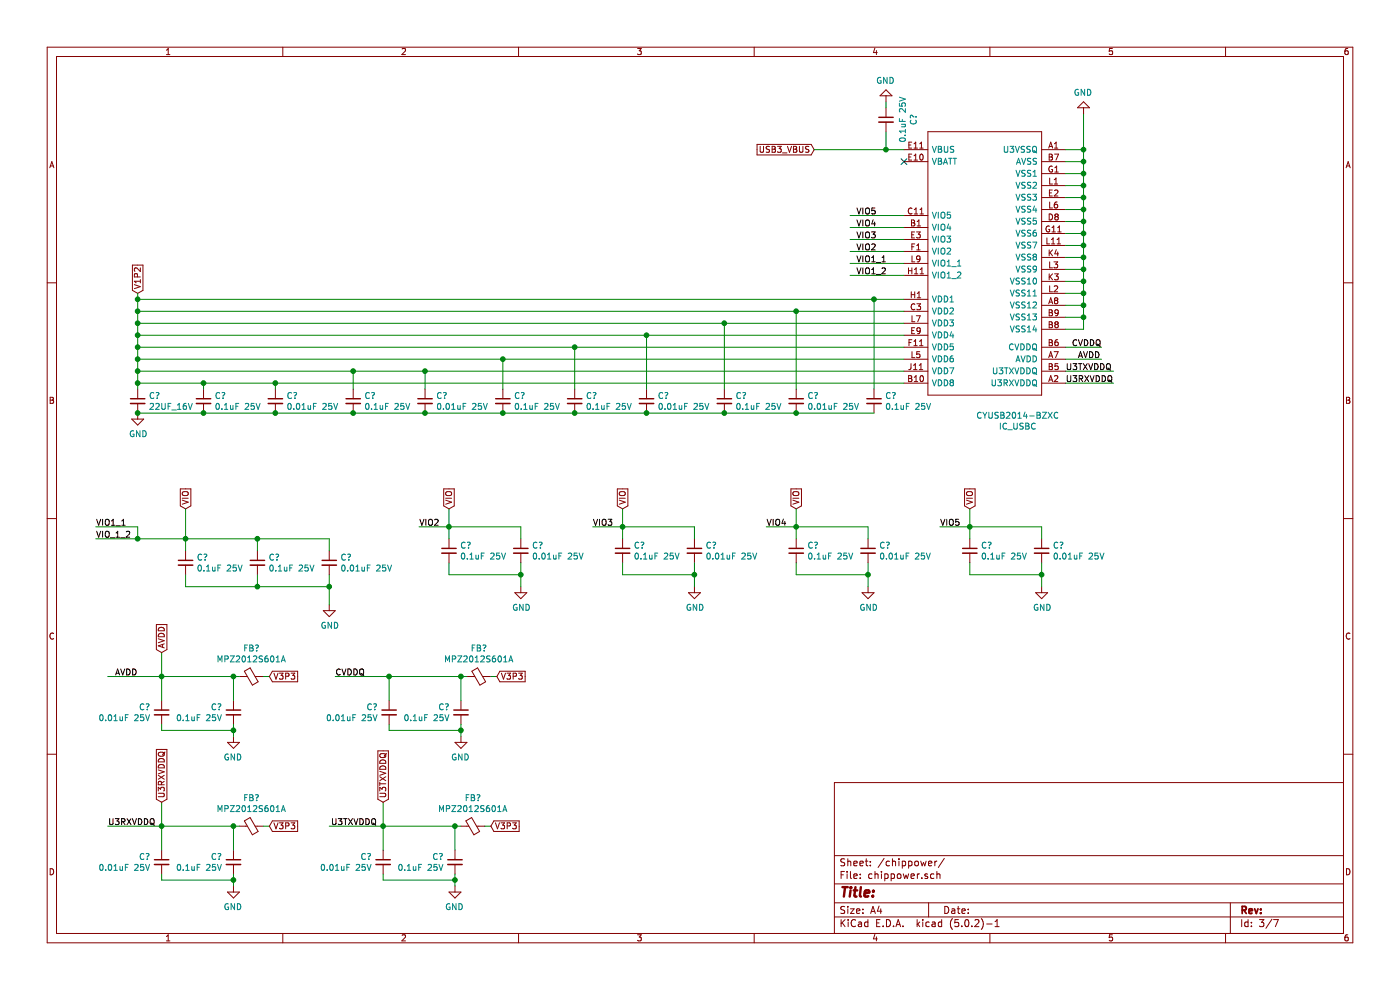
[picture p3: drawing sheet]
EESchema Schematic File Version 4
LIBS:fx3kicad-cache
EELAYER 26 0
EELAYER END
$Descr A4 11693 8268
encoding utf-8
Sheet 3 7
Title ""
Date ""
Rev ""
Comp ""
Comment1 ""
Comment2 ""
Comment3 ""
Comment4 ""
$EndDescr
Text GLabel 1150 2450 1    50   Input ~ 0
V1P2
$Comp
L OLIMEX_Power:GND #PWR?
U 1 1
P 1150 3450
F 0 "#PWR?" H 1150 3200 50  0001 C CNN
F 1 "GND" H 1155 3277 50  0000 C CNN
F 2 "" H 1150 3450 60  0000 C CNN
F 3 "" H 1150 3450 60  0000 C CNN
	1    1150 3450
	1    0    0    -1  
$EndComp
$Comp
L Device:C_Small C?
U 1 1
P 1150 3350
F 0 "C?" H 1242 3396 50  0000 L CNN
F 1 "22UF_16V" H 1242 3305 50  0000 L CNN
F 2 "" H 1150 3350 50  0001 C CNN
F 3 "~" H 1150 3350 50  0001 C CNN
	1    1150 3350
	1    0    0    -1  
$EndComp
$Comp
L Device:C_Small C?
U 1 1
P 1700 3350
F 0 "C?" H 1792 3396 50  0000 L CNN
F 1 "0.1uF 25V" H 1792 3305 50  0000 L CNN
F 2 "" H 1700 3350 50  0001 C CNN
F 3 "~" H 1700 3350 50  0001 C CNN
	1    1700 3350
	1    0    0    -1  
$EndComp
Wire Wire Line
	1700 3450 1150 3450
Connection ~ 1150 3450
Wire Wire Line
	1700 3250 1700 3200
Connection ~ 1700 3200
Wire Wire Line
	1700 3200 1150 3200
$Comp
L Device:C_Small C?
U 1 1
P 2300 3350
F 0 "C?" H 2392 3396 50  0000 L CNN
F 1 "0.01uF 25V" H 2392 3305 50  0000 L CNN
F 2 "" H 2300 3350 50  0001 C CNN
F 3 "~" H 2300 3350 50  0001 C CNN
	1    2300 3350
	1    0    0    -1  
$EndComp
Connection ~ 1700 3450
Wire Wire Line
	2300 3250 2300 3200
Wire Wire Line
	2300 3200 1700 3200
$Comp
L Device:C_Small C?
U 1 1
P 2950 3350
F 0 "C?" H 3042 3396 50  0000 L CNN
F 1 "0.1uF 25V" H 3042 3305 50  0000 L CNN
F 2 "" H 2950 3350 50  0001 C CNN
F 3 "~" H 2950 3350 50  0001 C CNN
	1    2950 3350
	1    0    0    -1  
$EndComp
Wire Wire Line
	2950 3250 2950 3100
$Comp
L Device:C_Small C?
U 1 1
P 3550 3350
F 0 "C?" H 3642 3396 50  0000 L CNN
F 1 "0.01uF 25V" H 3642 3305 50  0000 L CNN
F 2 "" H 3550 3350 50  0001 C CNN
F 3 "~" H 3550 3350 50  0001 C CNN
	1    3550 3350
	1    0    0    -1  
$EndComp
Wire Wire Line
	3550 3250 3550 3100
Connection ~ 2950 3100
Wire Wire Line
	2950 3100 1150 3100
Wire Wire Line
	3550 3100 2950 3100
$Comp
L Device:C_Small C?
U 1 1
P 4200 3350
F 0 "C?" H 4292 3396 50  0000 L CNN
F 1 "0.1uF 25V" H 4292 3305 50  0000 L CNN
F 2 "" H 4200 3350 50  0001 C CNN
F 3 "~" H 4200 3350 50  0001 C CNN
	1    4200 3350
	1    0    0    -1  
$EndComp
$Comp
L Device:C_Small C?
U 1 1
P 5400 3350
F 0 "C?" H 5492 3396 50  0000 L CNN
F 1 "0.01uF 25V" H 5492 3305 50  0000 L CNN
F 2 "" H 5400 3350 50  0001 C CNN
F 3 "~" H 5400 3350 50  0001 C CNN
	1    5400 3350
	1    0    0    -1  
$EndComp
Wire Wire Line
	4200 3250 4200 3000
Connection ~ 4200 3000
Wire Wire Line
	4200 3000 1150 3000
$Comp
L Device:C_Small C?
U 1 1
P 4800 3350
F 0 "C?" H 4892 3396 50  0000 L CNN
F 1 "0.1uF 25V" H 4892 3305 50  0000 L CNN
F 2 "" H 4800 3350 50  0001 C CNN
F 3 "~" H 4800 3350 50  0001 C CNN
	1    4800 3350
	1    0    0    -1  
$EndComp
Wire Wire Line
	4800 3250 4800 2900
Connection ~ 4800 2900
Wire Wire Line
	4800 2900 1150 2900
Wire Wire Line
	5400 3250 5400 2800
Connection ~ 5400 2800
Wire Wire Line
	5400 2800 1150 2800
$Comp
L Device:C_Small C?
U 1 1
P 6050 3350
F 0 "C?" H 6142 3396 50  0000 L CNN
F 1 "0.1uF 25V" H 6142 3305 50  0000 L CNN
F 2 "" H 6050 3350 50  0001 C CNN
F 3 "~" H 6050 3350 50  0001 C CNN
	1    6050 3350
	1    0    0    -1  
$EndComp
Wire Wire Line
	6050 3250 6050 2700
Connection ~ 6050 2700
Wire Wire Line
	6050 2700 1150 2700
$Comp
L Device:C_Small C?
U 1 1
P 6650 3350
F 0 "C?" H 6742 3396 50  0000 L CNN
F 1 "0.01uF 25V" H 6742 3305 50  0000 L CNN
F 2 "" H 6650 3350 50  0001 C CNN
F 3 "~" H 6650 3350 50  0001 C CNN
	1    6650 3350
	1    0    0    -1  
$EndComp
Wire Wire Line
	6650 3250 6650 2600
Connection ~ 6650 2600
Wire Wire Line
	6650 2600 1150 2600
$Comp
L Device:C_Small C?
U 1 1
P 7300 3350
F 0 "C?" H 7392 3396 50  0000 L CNN
F 1 "0.1uF 25V" H 7392 3305 50  0000 L CNN
F 2 "" H 7300 3350 50  0001 C CNN
F 3 "~" H 7300 3350 50  0001 C CNN
	1    7300 3350
	1    0    0    -1  
$EndComp
Wire Wire Line
	7300 3250 7300 2500
Connection ~ 7300 2500
Wire Wire Line
	7300 2500 1150 2500
Wire Wire Line
	7300 3450 6650 3450
Wire Wire Line
	6050 3450 6650 3450
Connection ~ 6650 3450
Wire Wire Line
	2950 3450 3550 3450
Connection ~ 2950 3450
Wire Wire Line
	4200 3450 3550 3450
Connection ~ 3550 3450
Wire Wire Line
	4200 3450 4800 3450
Connection ~ 4200 3450
Wire Wire Line
	4800 3450 5400 3450
Connection ~ 4800 3450
Wire Wire Line
	5400 3450 6050 3450
Connection ~ 5400 3450
Connection ~ 6050 3450
$Comp
L OLIMEX_Power:GND #PWR?
U 1 1
P 4350 4900
F 0 "#PWR?" H 4350 4650 50  0001 C CNN
F 1 "GND" H 4355 4727 50  0000 C CNN
F 2 "" H 4350 4900 60  0000 C CNN
F 3 "" H 4350 4900 60  0000 C CNN
	1    4350 4900
	1    0    0    -1  
$EndComp
$Comp
L Device:C_Small C?
U 1 1
P 3750 4600
F 0 "C?" H 3842 4646 50  0000 L CNN
F 1 "0.1uF 25V" H 3842 4555 50  0000 L CNN
F 2 "" H 3750 4600 50  0001 C CNN
F 3 "~" H 3750 4600 50  0001 C CNN
	1    3750 4600
	1    0    0    -1  
$EndComp
$Comp
L Device:C_Small C?
U 1 1
P 4350 4600
F 0 "C?" H 4442 4646 50  0000 L CNN
F 1 "0.01uF 25V" H 4442 4555 50  0000 L CNN
F 2 "" H 4350 4600 50  0001 C CNN
F 3 "~" H 4350 4600 50  0001 C CNN
	1    4350 4600
	1    0    0    -1  
$EndComp
Text GLabel 3750 4250 1    50   Input ~ 0
VIO
Wire Wire Line
	4350 4500 4350 4400
Connection ~ 2300 3450
Wire Wire Line
	2300 3450 1700 3450
$Comp
L Device:Ferrite_Bead_Small FB?
U 1 1
P 4000 5650
F 0 "FB?" V 3763 5650 50  0000 C CNN
F 1 "MPZ2012S601A" V 3854 5650 50  0000 C CNN
F 2 "" V 3930 5650 50  0001 C CNN
F 3 "~" H 4000 5650 50  0001 C CNN
	1    4000 5650
	0    -1   1    0   
$EndComp
Wire Wire Line
	4150 5650 4100 5650
$Comp
L OLIMEX_Power:GND #PWR?
U 1 1
P 3850 6150
F 0 "#PWR?" H 3850 5900 50  0001 C CNN
F 1 "GND" H 3855 5977 50  0000 C CNN
F 2 "" H 3850 6150 60  0000 C CNN
F 3 "" H 3850 6150 60  0000 C CNN
	1    3850 6150
	-1   0    0    -1  
$EndComp
$Comp
L Device:C_Small C?
U 1 1
P 3850 5950
F 0 "C?" H 3942 5996 50  0000 L CNN
F 1 "0.1uF 25V" H 3942 5905 50  0000 L CNN
F 2 "" H 3850 5950 50  0001 C CNN
F 3 "~" H 3850 5950 50  0001 C CNN
	1    3850 5950
	-1   0    0    -1  
$EndComp
$Comp
L Device:C_Small C?
U 1 1
P 3250 5950
F 0 "C?" H 3342 5996 50  0000 L CNN
F 1 "0.01uF 25V" H 3342 5905 50  0000 L CNN
F 2 "" H 3250 5950 50  0001 C CNN
F 3 "~" H 3250 5950 50  0001 C CNN
	1    3250 5950
	-1   0    0    -1  
$EndComp
Wire Wire Line
	3850 5650 3250 5650
Text GLabel 4150 5650 2    50   Input ~ 0
V3P3
Wire Wire Line
	3250 5850 3250 5650
Wire Wire Line
	3850 5850 3850 5650
Connection ~ 3250 5650
$Comp
L SamacSys_Parts:CYUSB2014-BZXC IC_USB?
U 3 1
P 9350 3300
AR Path="/5CBDA9D8" Ref="IC_USB?"  Part="3" 
AR Path="/5CB4AB83/5CBDA9D8" Ref="IC_USB"  Part="3" 
F 0 "IC_USB" H 10200 3565 50  0000 C CNN
F 1 "CYUSB2014-BZXC" H 10200 3474 50  0000 C CNN
F 2 "BGA121C80P11X11_1000X1000X120" H 10900 3400 50  0001 L CNN
F 3 "https://www.cypress.com/file/140296/download" H 10900 3300 50  0001 L CNN
F 4 "Cypress, CYUSB2014-BZXC" H 10900 3200 50  0001 L CNN "Description"
F 5 "1.2" H 10900 3100 50  0001 L CNN "Height"
F 6 "727-CYUSB2014-BZXC" H 10900 3000 50  0001 L CNN "Mouser Part Number"
F 7 "https://www.mouser.com/Search/Refine.aspx?Keyword=727-CYUSB2014-BZXC" H 10900 2900 50  0001 L CNN "Mouser Price/Stock"
F 8 "Cypress Semiconductor" H 10900 2800 50  0001 L CNN "Manufacturer_Name"
F 9 "CYUSB2014-BZXC" H 10900 2700 50  0001 L CNN "Manufacturer_Part_Number"
	3    9350 3300
	-1   0    0    1   
$EndComp
Connection ~ 1150 3100
Connection ~ 1150 3200
Wire Wire Line
	1150 3200 1150 3100
Wire Wire Line
	1150 3250 1150 3200
Wire Wire Line
	1150 3100 1150 3000
Connection ~ 1150 3000
Connection ~ 1150 2900
Wire Wire Line
	1150 3000 1150 2900
Wire Wire Line
	1150 2900 1150 2800
Connection ~ 1150 2800
Connection ~ 1150 2700
Wire Wire Line
	1150 2800 1150 2700
Wire Wire Line
	1150 2700 1150 2600
Connection ~ 1150 2600
Wire Wire Line
	2300 3450 2950 3450
Connection ~ 3550 3100
Connection ~ 2300 3200
Wire Wire Line
	1150 2600 1150 2500
Wire Wire Line
	1150 2500 1150 2450
Connection ~ 1150 2500
Wire Wire Line
	7300 2500 7550 2500
Wire Wire Line
	6650 2600 7550 2600
Wire Wire Line
	6050 2700 7550 2700
Wire Wire Line
	5400 2800 7550 2800
Wire Wire Line
	4800 2900 7550 2900
Wire Wire Line
	4200 3000 7550 3000
Wire Wire Line
	3550 3100 7550 3100
Wire Wire Line
	2300 3200 7550 3200
Wire Wire Line
	7550 1800 7100 1800
Wire Wire Line
	7550 1900 7100 1900
Wire Wire Line
	7550 2000 7100 2000
Wire Wire Line
	7550 2100 7100 2100
Wire Wire Line
	7550 2200 7100 2200
Wire Wire Line
	7550 2300 7100 2300
Text Label 7150 1800 0    50   ~ 0
VIO5
Text Label 7150 1900 0    50   ~ 0
VIO4
Text Label 7150 2000 0    50   ~ 0
VIO3
Text Label 7150 2100 0    50   ~ 0
VIO2
Text Label 7150 2200 0    50   ~ 0
VIO1_1
Text Label 7150 2300 0    50   ~ 0
VIO1_2
Wire Wire Line
	3500 4400 3750 4400
Text Label 3500 4400 0    50   ~ 0
VIO2
NoConn ~ 7550 1350
Wire Wire Line
	8900 2750 9050 2750
Wire Wire Line
	9050 2750 9050 2650
Wire Wire Line
	8900 2650 9050 2650
Connection ~ 9050 2650
Wire Wire Line
	9050 2650 9050 2550
Wire Wire Line
	8900 2550 9050 2550
Connection ~ 9050 2550
Wire Wire Line
	9050 2550 9050 2450
Wire Wire Line
	8900 2450 9050 2450
Connection ~ 9050 2450
Wire Wire Line
	9050 2450 9050 2350
Wire Wire Line
	8900 1250 9050 1250
Connection ~ 9050 1250
Wire Wire Line
	9050 1250 9050 950 
Wire Wire Line
	8900 1350 9050 1350
Connection ~ 9050 1350
Wire Wire Line
	9050 1350 9050 1250
Wire Wire Line
	8900 1450 9050 1450
Connection ~ 9050 1450
Wire Wire Line
	9050 1450 9050 1350
Wire Wire Line
	8900 1550 9050 1550
Connection ~ 9050 1550
Wire Wire Line
	9050 1550 9050 1450
Wire Wire Line
	8900 2350 9050 2350
Connection ~ 9050 2350
Wire Wire Line
	8900 2250 9050 2250
Wire Wire Line
	9050 1550 9050 1650
Connection ~ 9050 2250
Wire Wire Line
	9050 2250 9050 2350
Wire Wire Line
	8900 2150 9050 2150
Connection ~ 9050 2150
Wire Wire Line
	9050 2150 9050 2250
Wire Wire Line
	8900 1650 9050 1650
Connection ~ 9050 1650
Wire Wire Line
	9050 1650 9050 1750
Wire Wire Line
	8900 1750 9050 1750
Connection ~ 9050 1750
Wire Wire Line
	9050 1750 9050 1850
Wire Wire Line
	8900 2050 9050 2050
Connection ~ 9050 2050
Wire Wire Line
	9050 2050 9050 2150
Wire Wire Line
	8900 1950 9050 1950
Connection ~ 9050 1950
Wire Wire Line
	9050 1950 9050 2050
Wire Wire Line
	8900 1850 9050 1850
Connection ~ 9050 1850
Wire Wire Line
	9050 1850 9050 1950
$Comp
L OLIMEX_Power:GND #PWR?
U 1 1
P 9050 950
F 0 "#PWR?" H 9050 700 50  0001 C CNN
F 1 "GND" H 9055 777 50  0000 C CNN
F 2 "" H 9050 950 60  0000 C CNN
F 3 "" H 9050 950 60  0000 C CNN
	1    9050 950 
	-1   0    0    1   
$EndComp
Wire Wire Line
	3250 5650 2800 5650
Text Label 3050 5650 2    50   ~ 0
CVDDQ
Wire Wire Line
	8900 2900 9200 2900
Text Label 8950 2900 0    50   ~ 0
CVDDQ
Wire Wire Line
	8900 3000 9200 3000
Text Label 9000 3000 0    50   ~ 0
AVDD
Text Label 8900 3200 0    50   ~ 0
U3RXVDDQ
Wire Wire Line
	8900 3200 9300 3200
Text Label 8900 3100 0    50   ~ 0
U3TXVDDQ
Wire Wire Line
	8900 3100 9300 3100
Text Label 800  4400 0    50   ~ 0
VIO1_1
Text Label 800  4500 0    50   ~ 0
VIO_1_2
Wire Wire Line
	800  4400 1150 4400
Wire Wire Line
	800  4500 1150 4500
Wire Wire Line
	1150 4400 1150 4500
Text GLabel 1550 4250 1    50   Input ~ 0
VIO
$Comp
L Device:C_Small C?
U 1 1
P 1550 4700
F 0 "C?" H 1642 4746 50  0000 L CNN
F 1 "0.1uF 25V" H 1642 4655 50  0000 L CNN
F 2 "" H 1550 4700 50  0001 C CNN
F 3 "~" H 1550 4700 50  0001 C CNN
	1    1550 4700
	1    0    0    -1  
$EndComp
$Comp
L OLIMEX_Power:GND #PWR?
U 1 1
P 2750 5050
F 0 "#PWR?" H 2750 4800 50  0001 C CNN
F 1 "GND" H 2755 4877 50  0000 C CNN
F 2 "" H 2750 5050 60  0000 C CNN
F 3 "" H 2750 5050 60  0000 C CNN
	1    2750 5050
	1    0    0    -1  
$EndComp
Text GLabel 6800 1250 0    50   Input ~ 0
USB3_VBUS
$Comp
L Device:C_Small C?
U 1 1
P 7400 1000
F 0 "C?" V 7629 1000 50  0000 C CNN
F 1 "0.1uF 25V" V 7538 1000 50  0000 C CNN
F 2 "" H 7400 1000 50  0001 C CNN
F 3 "~" H 7400 1000 50  0001 C CNN
	1    7400 1000
	1    0    0    -1  
$EndComp
$Comp
L OLIMEX_Power:GND #PWR?
U 1 1
P 7400 850
F 0 "#PWR?" H 7400 600 50  0001 C CNN
F 1 "GND" H 7405 677 50  0000 C CNN
F 2 "" H 7400 850 60  0000 C CNN
F 3 "" H 7400 850 60  0000 C CNN
	1    7400 850 
	-1   0    0    1   
$EndComp
Wire Wire Line
	7400 900  7400 850 
Wire Wire Line
	7400 1100 7400 1250
Connection ~ 7400 1250
Wire Wire Line
	7400 1250 7550 1250
Wire Wire Line
	6800 1250 7400 1250
$Comp
L Device:C_Small C?
U 1 1
P 2750 4700
F 0 "C?" H 2842 4746 50  0000 L CNN
F 1 "0.01uF 25V" H 2842 4655 50  0000 L CNN
F 2 "" H 2750 4700 50  0001 C CNN
F 3 "~" H 2750 4700 50  0001 C CNN
	1    2750 4700
	1    0    0    -1  
$EndComp
$Comp
L Device:C_Small C?
U 1 1
P 2150 4700
F 0 "C?" H 2242 4746 50  0000 L CNN
F 1 "0.1uF 25V" H 2242 4655 50  0000 L CNN
F 2 "" H 2150 4700 50  0001 C CNN
F 3 "~" H 2150 4700 50  0001 C CNN
	1    2150 4700
	1    0    0    -1  
$EndComp
Wire Wire Line
	1150 4500 1550 4500
Wire Wire Line
	2750 4500 2750 4600
Connection ~ 1150 4500
Wire Wire Line
	2150 4500 2150 4600
Connection ~ 2150 4500
Wire Wire Line
	2150 4500 2750 4500
Wire Wire Line
	1550 4250 1550 4500
Connection ~ 1550 4500
Wire Wire Line
	1550 4500 2150 4500
Wire Wire Line
	1550 4600 1550 4500
Wire Wire Line
	1550 4800 1550 4900
Wire Wire Line
	1550 4900 2150 4900
Wire Wire Line
	2750 4900 2750 5050
Wire Wire Line
	2750 4800 2750 4900
Connection ~ 2750 4900
Wire Wire Line
	2150 4800 2150 4900
Connection ~ 2150 4900
Wire Wire Line
	2150 4900 2750 4900
Wire Wire Line
	3750 4500 3750 4400
Wire Wire Line
	3750 4400 4350 4400
Connection ~ 3750 4400
Wire Wire Line
	3750 4400 3750 4250
Wire Wire Line
	3750 4700 3750 4800
Wire Wire Line
	4350 4700 4350 4800
Wire Wire Line
	4350 4800 4350 4900
Connection ~ 4350 4800
Wire Wire Line
	3750 4800 4350 4800
$Comp
L OLIMEX_Power:GND #PWR?
U 1 1
P 5800 4900
F 0 "#PWR?" H 5800 4650 50  0001 C CNN
F 1 "GND" H 5805 4727 50  0000 C CNN
F 2 "" H 5800 4900 60  0000 C CNN
F 3 "" H 5800 4900 60  0000 C CNN
	1    5800 4900
	1    0    0    -1  
$EndComp
$Comp
L Device:C_Small C?
U 1 1
P 5200 4600
F 0 "C?" H 5292 4646 50  0000 L CNN
F 1 "0.1uF 25V" H 5292 4555 50  0000 L CNN
F 2 "" H 5200 4600 50  0001 C CNN
F 3 "~" H 5200 4600 50  0001 C CNN
	1    5200 4600
	1    0    0    -1  
$EndComp
$Comp
L Device:C_Small C?
U 1 1
P 5800 4600
F 0 "C?" H 5892 4646 50  0000 L CNN
F 1 "0.01uF 25V" H 5892 4555 50  0000 L CNN
F 2 "" H 5800 4600 50  0001 C CNN
F 3 "~" H 5800 4600 50  0001 C CNN
	1    5800 4600
	1    0    0    -1  
$EndComp
Text GLabel 5200 4250 1    50   Input ~ 0
VIO
Wire Wire Line
	5800 4500 5800 4400
Wire Wire Line
	4950 4400 5200 4400
Text Label 4950 4400 0    50   ~ 0
VIO3
Wire Wire Line
	5200 4500 5200 4400
Wire Wire Line
	5200 4400 5800 4400
Connection ~ 5200 4400
Wire Wire Line
	5200 4400 5200 4250
Wire Wire Line
	5200 4700 5200 4800
Wire Wire Line
	5800 4700 5800 4800
Wire Wire Line
	5800 4800 5800 4900
Connection ~ 5800 4800
Wire Wire Line
	5200 4800 5800 4800
$Comp
L OLIMEX_Power:GND #PWR?
U 1 1
P 7250 4900
F 0 "#PWR?" H 7250 4650 50  0001 C CNN
F 1 "GND" H 7255 4727 50  0000 C CNN
F 2 "" H 7250 4900 60  0000 C CNN
F 3 "" H 7250 4900 60  0000 C CNN
	1    7250 4900
	1    0    0    -1  
$EndComp
$Comp
L Device:C_Small C?
U 1 1
P 6650 4600
F 0 "C?" H 6742 4646 50  0000 L CNN
F 1 "0.1uF 25V" H 6742 4555 50  0000 L CNN
F 2 "" H 6650 4600 50  0001 C CNN
F 3 "~" H 6650 4600 50  0001 C CNN
	1    6650 4600
	1    0    0    -1  
$EndComp
$Comp
L Device:C_Small C?
U 1 1
P 7250 4600
F 0 "C?" H 7342 4646 50  0000 L CNN
F 1 "0.01uF 25V" H 7342 4555 50  0000 L CNN
F 2 "" H 7250 4600 50  0001 C CNN
F 3 "~" H 7250 4600 50  0001 C CNN
	1    7250 4600
	1    0    0    -1  
$EndComp
Text GLabel 6650 4250 1    50   Input ~ 0
VIO
Wire Wire Line
	7250 4500 7250 4400
Wire Wire Line
	6400 4400 6650 4400
Text Label 6400 4400 0    50   ~ 0
VIO4
Wire Wire Line
	6650 4500 6650 4400
Wire Wire Line
	6650 4400 7250 4400
Connection ~ 6650 4400
Wire Wire Line
	6650 4400 6650 4250
Wire Wire Line
	6650 4700 6650 4800
Wire Wire Line
	7250 4700 7250 4800
Wire Wire Line
	7250 4800 7250 4900
Wire Wire Line
	6650 4800 7250 4800
Connection ~ 7250 4800
$Comp
L OLIMEX_Power:GND #PWR?
U 1 1
P 8700 4900
F 0 "#PWR?" H 8700 4650 50  0001 C CNN
F 1 "GND" H 8705 4727 50  0000 C CNN
F 2 "" H 8700 4900 60  0000 C CNN
F 3 "" H 8700 4900 60  0000 C CNN
	1    8700 4900
	1    0    0    -1  
$EndComp
$Comp
L Device:C_Small C?
U 1 1
P 8100 4600
F 0 "C?" H 8192 4646 50  0000 L CNN
F 1 "0.1uF 25V" H 8192 4555 50  0000 L CNN
F 2 "" H 8100 4600 50  0001 C CNN
F 3 "~" H 8100 4600 50  0001 C CNN
	1    8100 4600
	1    0    0    -1  
$EndComp
$Comp
L Device:C_Small C?
U 1 1
P 8700 4600
F 0 "C?" H 8792 4646 50  0000 L CNN
F 1 "0.01uF 25V" H 8792 4555 50  0000 L CNN
F 2 "" H 8700 4600 50  0001 C CNN
F 3 "~" H 8700 4600 50  0001 C CNN
	1    8700 4600
	1    0    0    -1  
$EndComp
Text GLabel 8100 4250 1    50   Input ~ 0
VIO
Wire Wire Line
	8700 4500 8700 4400
Wire Wire Line
	7850 4400 8100 4400
Text Label 7850 4400 0    50   ~ 0
VIO5
Wire Wire Line
	8100 4500 8100 4400
Wire Wire Line
	8100 4400 8700 4400
Connection ~ 8100 4400
Wire Wire Line
	8100 4400 8100 4250
Wire Wire Line
	8100 4700 8100 4800
Wire Wire Line
	8700 4700 8700 4800
Wire Wire Line
	8700 4800 8700 4900
Wire Wire Line
	8100 4800 8700 4800
Connection ~ 8700 4800
Wire Wire Line
	3900 5650 3850 5650
Connection ~ 3850 5650
Wire Wire Line
	3850 6050 3850 6100
Wire Wire Line
	3250 6050 3250 6100
Wire Wire Line
	3850 6100 3850 6150
Connection ~ 3850 6100
Wire Wire Line
	3250 6100 3850 6100
$Comp
L Device:Ferrite_Bead_Small FB?
U 1 1
P 2100 5650
F 0 "FB?" V 1863 5650 50  0000 C CNN
F 1 "MPZ2012S601A" V 1954 5650 50  0000 C CNN
F 2 "" V 2030 5650 50  0001 C CNN
F 3 "~" H 2100 5650 50  0001 C CNN
	1    2100 5650
	0    -1   1    0   
$EndComp
Wire Wire Line
	2250 5650 2200 5650
$Comp
L OLIMEX_Power:GND #PWR?
U 1 1
P 1950 6150
F 0 "#PWR?" H 1950 5900 50  0001 C CNN
F 1 "GND" H 1955 5977 50  0000 C CNN
F 2 "" H 1950 6150 60  0000 C CNN
F 3 "" H 1950 6150 60  0000 C CNN
	1    1950 6150
	-1   0    0    -1  
$EndComp
$Comp
L Device:C_Small C?
U 1 1
P 1950 5950
F 0 "C?" H 2042 5996 50  0000 L CNN
F 1 "0.1uF 25V" H 2042 5905 50  0000 L CNN
F 2 "" H 1950 5950 50  0001 C CNN
F 3 "~" H 1950 5950 50  0001 C CNN
	1    1950 5950
	-1   0    0    -1  
$EndComp
$Comp
L Device:C_Small C?
U 1 1
P 1350 5950
F 0 "C?" H 1442 5996 50  0000 L CNN
F 1 "0.01uF 25V" H 1442 5905 50  0000 L CNN
F 2 "" H 1350 5950 50  0001 C CNN
F 3 "~" H 1350 5950 50  0001 C CNN
	1    1350 5950
	-1   0    0    -1  
$EndComp
Wire Wire Line
	1950 5650 1350 5650
Text GLabel 2250 5650 2    50   Input ~ 0
V3P3
Wire Wire Line
	1350 5850 1350 5650
Wire Wire Line
	1950 5850 1950 5650
Connection ~ 1350 5650
Wire Wire Line
	1350 5650 900  5650
Text Label 1150 5650 2    50   ~ 0
AVDD
Wire Wire Line
	2000 5650 1950 5650
Connection ~ 1950 5650
Wire Wire Line
	1950 6050 1950 6100
Wire Wire Line
	1350 6050 1350 6100
Wire Wire Line
	1950 6100 1950 6150
Connection ~ 1950 6100
Wire Wire Line
	1350 6100 1950 6100
Wire Wire Line
	1350 5650 1350 5450
Text GLabel 1350 5450 1    50   Input ~ 0
AVDD
$Comp
L Device:Ferrite_Bead_Small FB?
U 1 1
P 3950 6900
F 0 "FB?" V 3713 6900 50  0000 C CNN
F 1 "MPZ2012S601A" V 3804 6900 50  0000 C CNN
F 2 "" V 3880 6900 50  0001 C CNN
F 3 "~" H 3950 6900 50  0001 C CNN
	1    3950 6900
	0    -1   1    0   
$EndComp
Wire Wire Line
	4100 6900 4050 6900
$Comp
L OLIMEX_Power:GND #PWR?
U 1 1
P 3800 7400
F 0 "#PWR?" H 3800 7150 50  0001 C CNN
F 1 "GND" H 3805 7227 50  0000 C CNN
F 2 "" H 3800 7400 60  0000 C CNN
F 3 "" H 3800 7400 60  0000 C CNN
	1    3800 7400
	-1   0    0    -1  
$EndComp
$Comp
L Device:C_Small C?
U 1 1
P 3800 7200
F 0 "C?" H 3892 7246 50  0000 L CNN
F 1 "0.1uF 25V" H 3892 7155 50  0000 L CNN
F 2 "" H 3800 7200 50  0001 C CNN
F 3 "~" H 3800 7200 50  0001 C CNN
	1    3800 7200
	-1   0    0    -1  
$EndComp
$Comp
L Device:C_Small C?
U 1 1
P 3200 7200
F 0 "C?" H 3292 7246 50  0000 L CNN
F 1 "0.01uF 25V" H 3292 7155 50  0000 L CNN
F 2 "" H 3200 7200 50  0001 C CNN
F 3 "~" H 3200 7200 50  0001 C CNN
	1    3200 7200
	-1   0    0    -1  
$EndComp
Wire Wire Line
	3800 6900 3200 6900
Text GLabel 4100 6900 2    50   Input ~ 0
V3P3
Wire Wire Line
	3200 7100 3200 6900
Wire Wire Line
	3800 7100 3800 6900
Connection ~ 3200 6900
Wire Wire Line
	3200 6900 2750 6900
Text Label 3150 6900 2    50   ~ 0
U3TXVDDQ
Wire Wire Line
	3850 6900 3800 6900
Connection ~ 3800 6900
Wire Wire Line
	3800 7300 3800 7350
Wire Wire Line
	3200 7300 3200 7350
Wire Wire Line
	3800 7350 3800 7400
Connection ~ 3800 7350
Wire Wire Line
	3200 7350 3800 7350
Wire Wire Line
	3200 6900 3200 6700
Text GLabel 3200 6700 1    50   Input ~ 0
U3TXVDDQ
$Comp
L Device:Ferrite_Bead_Small FB?
U 1 1
P 2100 6900
F 0 "FB?" V 1863 6900 50  0000 C CNN
F 1 "MPZ2012S601A" V 1954 6900 50  0000 C CNN
F 2 "" V 2030 6900 50  0001 C CNN
F 3 "~" H 2100 6900 50  0001 C CNN
	1    2100 6900
	0    -1   1    0   
$EndComp
Wire Wire Line
	2250 6900 2200 6900
$Comp
L OLIMEX_Power:GND #PWR?
U 1 1
P 1950 7400
F 0 "#PWR?" H 1950 7150 50  0001 C CNN
F 1 "GND" H 1955 7227 50  0000 C CNN
F 2 "" H 1950 7400 60  0000 C CNN
F 3 "" H 1950 7400 60  0000 C CNN
	1    1950 7400
	-1   0    0    -1  
$EndComp
$Comp
L Device:C_Small C?
U 1 1
P 1950 7200
F 0 "C?" H 2042 7246 50  0000 L CNN
F 1 "0.1uF 25V" H 2042 7155 50  0000 L CNN
F 2 "" H 1950 7200 50  0001 C CNN
F 3 "~" H 1950 7200 50  0001 C CNN
	1    1950 7200
	-1   0    0    -1  
$EndComp
$Comp
L Device:C_Small C?
U 1 1
P 1350 7200
F 0 "C?" H 1442 7246 50  0000 L CNN
F 1 "0.01uF 25V" H 1442 7155 50  0000 L CNN
F 2 "" H 1350 7200 50  0001 C CNN
F 3 "~" H 1350 7200 50  0001 C CNN
	1    1350 7200
	-1   0    0    -1  
$EndComp
Wire Wire Line
	1950 6900 1350 6900
Text GLabel 2250 6900 2    50   Input ~ 0
V3P3
Wire Wire Line
	1350 7100 1350 6900
Wire Wire Line
	1950 7100 1950 6900
Connection ~ 1350 6900
Wire Wire Line
	1350 6900 900  6900
Text Label 1300 6900 2    50   ~ 0
U3RXVDDQ
Wire Wire Line
	2000 6900 1950 6900
Connection ~ 1950 6900
Wire Wire Line
	1950 7300 1950 7350
Wire Wire Line
	1350 7300 1350 7350
Wire Wire Line
	1950 7350 1950 7400
Connection ~ 1950 7350
Wire Wire Line
	1350 7350 1950 7350
Wire Wire Line
	1350 6900 1350 6700
Text GLabel 1350 6700 1    50   Input ~ 0
U3RXVDDQ
$EndSCHEMATC
